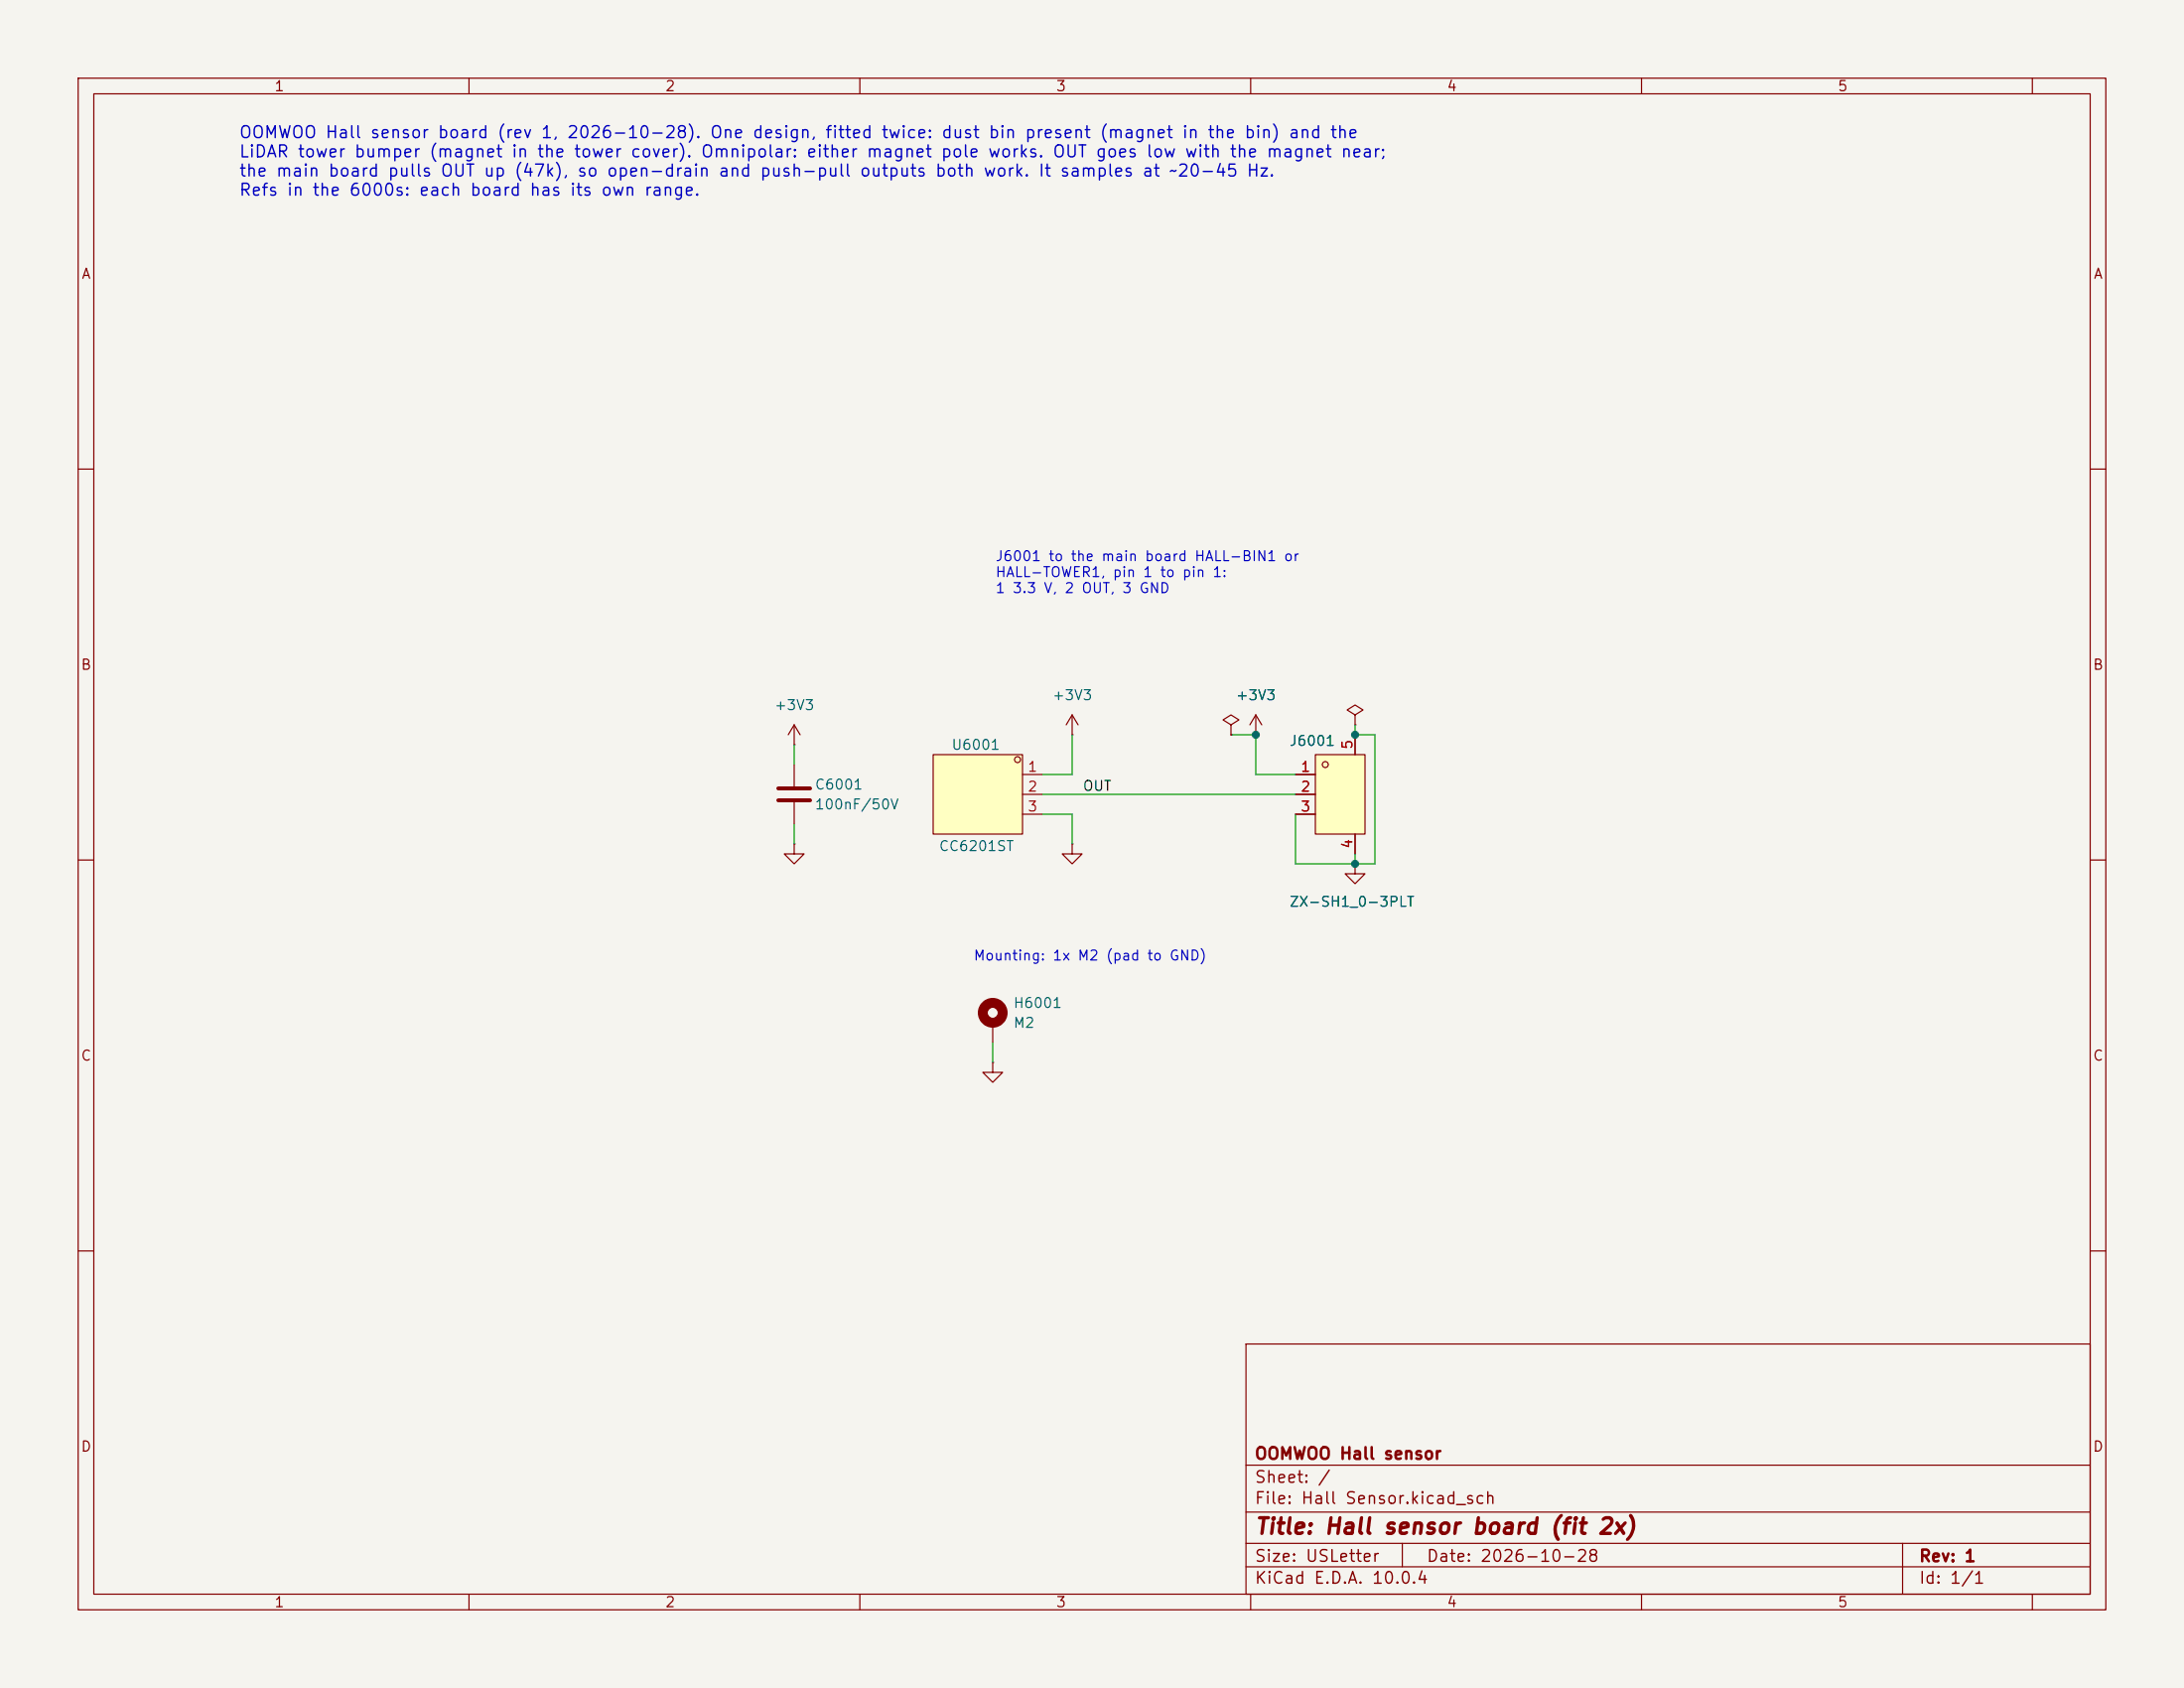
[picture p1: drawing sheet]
(kicad_sch
 (version 20260306)
 (generator "eeschema")
 (generator_version "10.0")
 (paper "USLetter")
 (title_block
  (title "Hall sensor board (fit 2x)")
  (date "2026-10-28")
  (rev "1")
  (company "OOMWOO Hall sensor"))
 (lib_symbols
  (symbol "Device:C"
   (pin_numbers (hide yes))
   (pin_names
    (offset 0.254)) (exclude_from_sim no) (in_bom yes) (on_board yes)
   (in_pos_files yes)
   (duplicate_pin_numbers_are_jumpers no)
   (property "Reference" "C" (at 0.635 2.54 0) (show_name no) (do_not_autoplace no) (effects (font (size 1.27 1.27)) (justify left)))
   (property "Value" "C" (at 0.635 -2.54 0) (show_name no) (do_not_autoplace no) (effects (font (size 1.27 1.27)) (justify left)))
   (property "Footprint" "" (at 0.9652 -3.81 0) (show_name no) (do_not_autoplace no) (hide yes) (effects (font (size 1.27 1.27))))
   (property "Datasheet" "" (at 0 0 0) (show_name no) (do_not_autoplace no) (hide yes) (effects (font (size 1.27 1.27))))
   (property "Description" "Unpolarized capacitor" (at 0 0 0) (show_name no) (do_not_autoplace no) (hide yes) (effects (font (size 1.27 1.27))))
   (symbol "C_0_1"
    (polyline (pts (xy -2.032 0.762) (xy 2.032 0.762)) (stroke (width 0.508) (type default)) (fill (type none)))
    (polyline (pts (xy -2.032 -0.762) (xy 2.032 -0.762)) (stroke (width 0.508) (type default)) (fill (type none))))
   (symbol "C_1_1"
    (pin passive line (at 0 3.81 270) (length 2.794) (name "" (effects (font (size 1.27 1.27)))) (number "1" (effects (font (size 1.27 1.27)))))
    (pin passive line (at 0 -3.81 90) (length 2.794) (name "" (effects (font (size 1.27 1.27)))) (number "2" (effects (font (size 1.27 1.27))))))
   (embedded_fonts no))
  (symbol "JLCImport:CC6201ST"
   (pin_names (hide yes)) (exclude_from_sim no) (in_bom yes) (on_board yes)
   (in_pos_files yes)
   (duplicate_pin_numbers_are_jumpers no)
   (property "Reference" "U" (at 0 7.62 0) (show_name no) (do_not_autoplace no) (effects (font (size 1.27 1.27))))
   (property "Value" "CC6201ST" (at 0 -7.62 0) (show_name no) (do_not_autoplace no) (effects (font (size 1.27 1.27))))
   (property "Footprint" "JLCImport:CC6201ST" (at 0 -10.16 0) (show_name no) (do_not_autoplace no) (hide yes) (effects (font (size 1.27 1.27))))
   (property "Datasheet" "https://www.lcsc.com/datasheet/C285995.pdf" (at 0 -12.7 0) (show_name no) (do_not_autoplace no) (hide yes) (effects (font (size 1.27 1.27))))
   (property "Description" "Omnipolar micropower Hall switch, 2.0-5.0 V, ~45 Hz sampling, output low with a magnet near; TSOT-23-3. Drop-in: TI DRV5032FADBZR (C140921)" (at 0 0 0) (show_name no) (do_not_autoplace no) (hide yes) (effects (font (size 1.27 1.27))))
   (property "Manufacturer" "Cross Chip" (at 0 -15.24 0) (show_name no) (do_not_autoplace no) (hide yes) (effects (font (size 1.27 1.27))))
   (property "Manufacturer Part" "CC6201ST" (at 0 -17.78 0) (show_name no) (do_not_autoplace no) (hide yes) (effects (font (size 1.27 1.27))))
   (property "LCSC" "C285995" (at 0 -20.32 0) (show_name no) (do_not_autoplace no) (hide yes) (effects (font (size 1.27 1.27))))
   (symbol "CC6201ST_0_1"
    (rectangle (start -3.81 5.08) (end 7.62 -5.08) (stroke (width 0) (type default)) (fill (type background)))
    (circle (center -3.17 4.44) (radius 0.38) (stroke (width 0) (type default)) (fill (type none)))
    (pin power_in line (at -6.35 2.54 0) (length 2.54) (name "VDD" (effects (font (size 1.27 1.27)))) (number "1" (effects (font (size 1.27 1.27)))))
    (pin output line (at -6.35 0 0) (length 2.54) (name "VOUT" (effects (font (size 1.27 1.27)))) (number "2" (effects (font (size 1.27 1.27)))))
    (pin power_in line (at -6.35 -2.54 0) (length 2.54) (name "GND" (effects (font (size 1.27 1.27)))) (number "3" (effects (font (size 1.27 1.27))))))
   (embedded_fonts no))
  (symbol "JLCImport:ZX-SH1_0-3PLT"
   (pin_names (hide yes)) (exclude_from_sim no) (in_bom yes) (on_board yes)
   (in_pos_files yes)
   (duplicate_pin_numbers_are_jumpers no)
   (property "Reference" "U" (at 0 12.7 0) (show_name no) (do_not_autoplace no) (effects (font (size 1.27 1.27))))
   (property "Value" "ZX-SH1_0-3PLT" (at 0 -12.7 0) (show_name no) (do_not_autoplace no) (effects (font (size 1.27 1.27))))
   (property "Footprint" "JLCImport:ZX-SH1_0-3PLT" (at 0 -15.24 0) (show_name no) (do_not_autoplace no) (hide yes) (effects (font (size 1.27 1.27))))
   (property "Datasheet" "https://www.lcsc.com/datasheet/C7430452.pdf" (at 0 -17.78 0) (show_name no) (do_not_autoplace no) (hide yes) (effects (font (size 1.27 1.27))))
   (property "Description" "JST SH compatible 1.0 mm 1x3P, SMD vertical (top entry), 2 mounting pads (4, 5)" (at 0 0 0) (show_name no) (do_not_autoplace no) (hide yes) (effects (font (size 1.27 1.27))))
   (property "Manufacturer" "Megastar" (at 0 -20.32 0) (show_name no) (do_not_autoplace no) (hide yes) (effects (font (size 1.27 1.27))))
   (property "Manufacturer Part" "ZX-SH1.0-3PLT" (at 0 -22.86 0) (show_name no) (do_not_autoplace no) (hide yes) (effects (font (size 1.27 1.27))))
   (property "LCSC" "C7430452" (at 0 -25.4 0) (show_name no) (do_not_autoplace no) (hide yes) (effects (font (size 1.27 1.27))))
   (symbol "ZX-SH1_0-3PLT_0_1"
    (rectangle (start -1.27 5.08) (end 5.08 -5.08) (stroke (width 0) (type default)) (fill (type background)))
    (circle (center 0 3.81) (radius 0.38) (stroke (width 0) (type default)) (fill (type none)))
    (pin passive line (at -3.81 2.54 0) (length 2.54) (name "1" (effects (font (size 1.27 1.27)))) (number "1" (effects (font (size 1.27 1.27)))))
    (pin passive line (at -3.81 0 0) (length 2.54) (name "2" (effects (font (size 1.27 1.27)))) (number "2" (effects (font (size 1.27 1.27)))))
    (pin passive line (at -3.81 -2.54 0) (length 2.54) (name "3" (effects (font (size 1.27 1.27)))) (number "3" (effects (font (size 1.27 1.27)))))
    (pin passive line (at 3.81 -7.62 90) (length 2.54) (name "4" (effects (font (size 1.27 1.27)))) (number "4" (effects (font (size 1.27 1.27)))))
    (pin passive line (at 3.81 7.62 270) (length 2.54) (name "5" (effects (font (size 1.27 1.27)))) (number "5" (effects (font (size 1.27 1.27))))))
   (embedded_fonts no))
  (symbol "Mechanical:MountingHole_Pad"
   (pin_numbers (hide yes))
   (pin_names
    (offset 1.016) (hide yes)) (exclude_from_sim no) (in_bom no) (on_board yes)
   (in_pos_files yes)
   (duplicate_pin_numbers_are_jumpers no)
   (property "Reference" "H" (at 0 6.35 0) (show_name no) (do_not_autoplace no) (effects (font (size 1.27 1.27))))
   (property "Value" "MountingHole_Pad" (at 0 4.445 0) (show_name no) (do_not_autoplace no) (effects (font (size 1.27 1.27))))
   (property "Footprint" "" (at 0 0 0) (show_name no) (do_not_autoplace no) (hide yes) (effects (font (size 1.27 1.27))))
   (property "Datasheet" "" (at 0 0 0) (show_name no) (do_not_autoplace no) (hide yes) (effects (font (size 1.27 1.27))))
   (property "Description" "Mounting Hole with connection" (at 0 0 0) (show_name no) (do_not_autoplace no) (hide yes) (effects (font (size 1.27 1.27))))
   (symbol "MountingHole_Pad_0_1"
    (circle (center 0 1.27) (radius 1.27) (stroke (width 1.27) (type default)) (fill (type none))))
   (symbol "MountingHole_Pad_1_1"
    (pin input line (at 0 -2.54 90) (length 2.54) (name "1" (effects (font (size 1.27 1.27)))) (number "1" (effects (font (size 1.27 1.27))))))
   (embedded_fonts no))
  (symbol "power:+3V3"
   (power global)
   (pin_numbers (hide yes))
   (pin_names
    (offset 0) (hide yes)) (exclude_from_sim no) (in_bom yes) (on_board yes)
   (in_pos_files yes)
   (duplicate_pin_numbers_are_jumpers no)
   (property "Reference" "#PWR" (at 0 -3.81 0) (show_name no) (do_not_autoplace no) (hide yes) (effects (font (size 1.27 1.27))))
   (property "Value" "+3V3" (at 0 3.556 0) (show_name no) (do_not_autoplace no) (effects (font (size 1.27 1.27))))
   (property "Footprint" "" (at 0 0 0) (show_name no) (do_not_autoplace no) (hide yes) (effects (font (size 1.27 1.27))))
   (property "Datasheet" "" (at 0 0 0) (show_name no) (do_not_autoplace no) (hide yes) (effects (font (size 1.27 1.27))))
   (property "Description" "Power symbol creates a global label with name \"+3V3\"" (at 0 0 0) (show_name no) (do_not_autoplace no) (hide yes) (effects (font (size 1.27 1.27))))
   (symbol "+3V3_0_1"
    (polyline (pts (xy -0.762 1.27) (xy 0 2.54)) (stroke (width 0) (type default)) (fill (type none)))
    (polyline (pts (xy 0 2.54) (xy 0.762 1.27)) (stroke (width 0) (type default)) (fill (type none)))
    (polyline (pts (xy 0 0) (xy 0 2.54)) (stroke (width 0) (type default)) (fill (type none))))
   (symbol "+3V3_1_1"
    (pin power_in line (at 0 0 90) (length 0) (name "" (effects (font (size 1.27 1.27)))) (number "1" (effects (font (size 1.27 1.27))))))
   (embedded_fonts no))
  (symbol "power:GND"
   (power global)
   (pin_numbers (hide yes))
   (pin_names
    (offset 0) (hide yes)) (exclude_from_sim no) (in_bom yes) (on_board yes)
   (in_pos_files yes)
   (duplicate_pin_numbers_are_jumpers no)
   (property "Reference" "#PWR" (at 0 -6.35 0) (show_name no) (do_not_autoplace no) (hide yes) (effects (font (size 1.27 1.27))))
   (property "Value" "GND" (at 0 -3.81 0) (show_name no) (do_not_autoplace no) (effects (font (size 1.27 1.27))))
   (property "Footprint" "" (at 0 0 0) (show_name no) (do_not_autoplace no) (hide yes) (effects (font (size 1.27 1.27))))
   (property "Datasheet" "" (at 0 0 0) (show_name no) (do_not_autoplace no) (hide yes) (effects (font (size 1.27 1.27))))
   (property "Description" "Power symbol creates a global label with name \"GND\" , ground" (at 0 0 0) (show_name no) (do_not_autoplace no) (hide yes) (effects (font (size 1.27 1.27))))
   (symbol "GND_0_1"
    (polyline (pts (xy 0 0) (xy 0 -1.27) (xy 1.27 -1.27) (xy 0 -2.54) (xy -1.27 -1.27) (xy 0 -1.27)) (stroke (width 0) (type default)) (fill (type none))))
   (symbol "GND_1_1"
    (pin power_in line (at 0 0 270) (length 0) (name "" (effects (font (size 1.27 1.27)))) (number "1" (effects (font (size 1.27 1.27))))))
   (embedded_fonts no))
  (symbol "power:PWR_FLAG"
   (power global)
   (pin_numbers (hide yes))
   (pin_names
    (offset 0) (hide yes)) (exclude_from_sim no) (in_bom yes) (on_board yes)
   (in_pos_files yes)
   (duplicate_pin_numbers_are_jumpers no)
   (property "Reference" "#FLG" (at 0 1.905 0) (show_name no) (do_not_autoplace no) (hide yes) (effects (font (size 1.27 1.27))))
   (property "Value" "PWR_FLAG" (at 0 3.81 0) (show_name no) (do_not_autoplace no) (effects (font (size 1.27 1.27))))
   (property "Footprint" "" (at 0 0 0) (show_name no) (do_not_autoplace no) (hide yes) (effects (font (size 1.27 1.27))))
   (property "Datasheet" "" (at 0 0 0) (show_name no) (do_not_autoplace no) (hide yes) (effects (font (size 1.27 1.27))))
   (property "Description" "Special symbol for telling ERC where power comes from" (at 0 0 0) (show_name no) (do_not_autoplace no) (hide yes) (effects (font (size 1.27 1.27))))
   (symbol "PWR_FLAG_0_0"
    (pin power_out line (at 0 0 90) (length 0) (name "" (effects (font (size 1.27 1.27)))) (number "1" (effects (font (size 1.27 1.27))))))
   (symbol "PWR_FLAG_0_1"
    (polyline (pts (xy 0 0) (xy 0 1.27) (xy -1.016 1.905) (xy 0 2.54) (xy 1.016 1.905) (xy 0 1.27)) (stroke (width 0) (type default)) (fill (type none))))
   (embedded_fonts no)))
 (text "OOMWOO Hall sensor board (rev 1, 2026-10-28). One design, fitted twice: dust bin present (magnet in the bin) and the\nLiDAR tower bumper (magnet in the tower cover). Omnipolar: either magnet pole works. OUT goes low with the magnet near;\nthe main board pulls OUT up (47k), so open-drain and push-pull outputs both work. It samples at ~20-45 Hz.\nRefs in the 6000s: each board has its own range."
  (exclude_from_sim no)
  (at 30.48 25.4 0)
  (effects (font (size 1.524 1.524)) (justify left bottom)))
 (text "J6001 to the main board HALL-BIN1 or\nHALL-TOWER1, pin 1 to pin 1:\n1 3.3 V, 2 OUT, 3 GND"
  (exclude_from_sim no)
  (at 127.254 76.2 0)
  (effects (font (size 1.27 1.27)) (justify left bottom)))
 (text "Mounting: 1x M2 (pad to GND)"
  (exclude_from_sim no)
  (at 124.46 123.19 0)
  (effects (font (size 1.27 1.27)) (justify left bottom)))
 (junction
  (at 173.355 93.98)
  (diameter 0)
  (color 0 0 0 0))
 (junction
  (at 173.355 110.49)
  (diameter 0)
  (color 0 0 0 0))
 (junction
  (at 160.655 93.98)
  (diameter 0)
  (color 0 0 0 0))
 (wire
  (pts (xy 101.6 105.41) (xy 101.6 107.95))
  (stroke (width 0) (type default)))
 (wire
  (pts (xy 165.735 99.06) (xy 160.655 99.06))
  (stroke (width 0) (type default)))
 (wire
  (pts (xy 101.6 97.79) (xy 101.6 95.25))
  (stroke (width 0) (type default)))
 (wire
  (pts (xy 175.895 110.49) (xy 173.355 110.49))
  (stroke (width 0) (type default)))
 (wire
  (pts (xy 127 133.35) (xy 127 135.89))
  (stroke (width 0) (type default)))
 (wire
  (pts (xy 173.355 93.98) (xy 173.355 92.71))
  (stroke (width 0) (type default)))
 (wire
  (pts (xy 175.895 93.98) (xy 175.895 110.49))
  (stroke (width 0) (type default)))
 (wire
  (pts (xy 137.16 99.06) (xy 137.16 93.98))
  (stroke (width 0) (type default)))
 (wire
  (pts (xy 133.35 99.06) (xy 137.16 99.06))
  (stroke (width 0) (type default)))
 (wire
  (pts (xy 137.16 107.95) (xy 137.16 104.14))
  (stroke (width 0) (type default)))
 (wire
  (pts (xy 173.355 93.98) (xy 175.895 93.98))
  (stroke (width 0) (type default)))
 (wire
  (pts (xy 165.735 110.49) (xy 173.355 110.49))
  (stroke (width 0) (type default)))
 (wire
  (pts (xy 165.735 104.14) (xy 165.735 110.49))
  (stroke (width 0) (type default)))
 (wire
  (pts (xy 160.655 93.98) (xy 160.655 99.06))
  (stroke (width 0) (type default)))
 (wire
  (pts (xy 173.355 109.22) (xy 173.355 110.49))
  (stroke (width 0) (type default)))
 (wire
  (pts (xy 160.655 93.98) (xy 157.48 93.98))
  (stroke (width 0) (type default)))
 (wire
  (pts (xy 137.16 104.14) (xy 133.35 104.14))
  (stroke (width 0) (type default)))
 (wire
  (pts (xy 133.35 101.6) (xy 165.735 101.6))
  (stroke (width 0) (type default)))
 (label "OUT"
  (at 138.43 101.6 0)
  (effects (font (size 1.27 1.27)) (justify left bottom)))
 (symbol
  (lib_id "power:+3V3")
  (at 160.655 93.98 0)
  (mirror y)
  (unit 1)
  (body_style 1)
  (exclude_from_sim no)
  (in_bom yes)
  (on_board yes)
  (in_pos_files yes)
  (dnp no)
  (property "Reference" "#PWR6005" (at 160.655 93.98 0) (hide yes) (show_name no) (do_not_autoplace no) (effects (font (size 1.27 1.27))))
  (property "Value" "+3V3" (at 160.655 88.9 0) (show_name no) (do_not_autoplace no) (effects (font (size 1.27 1.27))))
  (property "Footprint" "" (at 160.655 93.98 0) (hide yes) (show_name no) (do_not_autoplace no) (effects (font (size 1.27 1.27))))
  (property "Datasheet" "" (at 160.655 93.98 0) (hide yes) (show_name no) (do_not_autoplace no) (effects (font (size 1.27 1.27))))
  (property "Description" "" (at 160.655 93.98 0) (hide yes) (show_name no) (do_not_autoplace no) (effects (font (size 1.27 1.27))))
  (pin "1"))
 (symbol
  (lib_id "power:PWR_FLAG")
  (at 173.355 92.71 0)
  (mirror y)
  (unit 1)
  (body_style 1)
  (exclude_from_sim no)
  (in_bom yes)
  (on_board yes)
  (in_pos_files yes)
  (dnp no)
  (property "Reference" "#FLG6004" (at 173.355 92.71 0) (hide yes) (show_name no) (do_not_autoplace no) (effects (font (size 1.27 1.27))))
  (property "Value" "PWR_FLAG" (at 173.355 88.9 0) (hide yes) (show_name no) (do_not_autoplace no) (effects (font (size 1.27 1.27))))
  (property "Footprint" "" (at 173.355 92.71 0) (hide yes) (show_name no) (do_not_autoplace no) (effects (font (size 1.27 1.27))))
  (property "Datasheet" "" (at 173.355 92.71 0) (hide yes) (show_name no) (do_not_autoplace no) (effects (font (size 1.27 1.27))))
  (property "Description" "" (at 173.355 92.71 0) (hide yes) (show_name no) (do_not_autoplace no) (effects (font (size 1.27 1.27))))
  (pin "1"))
 (symbol
  (lib_id "Device:C")
  (at 101.6 101.6 0)
  (unit 1)
  (body_style 1)
  (exclude_from_sim no)
  (in_bom yes)
  (on_board yes)
  (in_pos_files yes)
  (dnp no)
  (property "Reference" "C6001" (at 104.14 100.33 0) (show_name no) (do_not_autoplace no) (effects (font (size 1.27 1.27)) (justify left)))
  (property "Value" "100nF/50V" (at 104.14 102.87 0) (show_name no) (do_not_autoplace no) (effects (font (size 1.27 1.27)) (justify left)))
  (property "Footprint" "Capacitor_SMD:C_0603_1608Metric" (at 101.6 101.6 0) (hide yes) (show_name no) (do_not_autoplace no) (effects (font (size 1.27 1.27))))
  (property "Datasheet" "" (at 101.6 101.6 0) (hide yes) (show_name no) (do_not_autoplace no) (effects (font (size 1.27 1.27))))
  (property "Description" "Hall switch bypass, at U6001" (at 101.6 101.6 0) (hide yes) (show_name no) (do_not_autoplace no) (effects (font (size 1.27 1.27))))
  (property "LCSC" "C1591" (at 101.6 101.6 0) (hide yes) (show_name no) (do_not_autoplace no) (effects (font (size 1.27 1.27))))
  (pin "1")
  (pin "2"))
 (symbol
  (lib_id "power:GND")
  (at 173.355 110.49 0)
  (mirror y)
  (unit 1)
  (body_style 1)
  (exclude_from_sim no)
  (in_bom yes)
  (on_board yes)
  (in_pos_files yes)
  (dnp no)
  (property "Reference" "#PWR6002" (at 173.355 110.49 0) (hide yes) (show_name no) (do_not_autoplace no) (effects (font (size 1.27 1.27))))
  (property "Value" "GND" (at 173.355 115.57 0) (hide yes) (show_name no) (do_not_autoplace no) (effects (font (size 1.27 1.27))))
  (property "Footprint" "" (at 173.355 110.49 0) (hide yes) (show_name no) (do_not_autoplace no) (effects (font (size 1.27 1.27))))
  (property "Datasheet" "" (at 173.355 110.49 0) (hide yes) (show_name no) (do_not_autoplace no) (effects (font (size 1.27 1.27))))
  (property "Description" "" (at 173.355 110.49 0) (hide yes) (show_name no) (do_not_autoplace no) (effects (font (size 1.27 1.27))))
  (pin "1"))
 (symbol
  (lib_id "power:GND")
  (at 101.6 107.95 0)
  (unit 1)
  (body_style 1)
  (exclude_from_sim no)
  (in_bom yes)
  (on_board yes)
  (in_pos_files yes)
  (dnp no)
  (property "Reference" "#PWR6010" (at 101.6 107.95 0) (hide yes) (show_name no) (do_not_autoplace no) (effects (font (size 1.27 1.27))))
  (property "Value" "GND" (at 101.6 113.03 0) (hide yes) (show_name no) (do_not_autoplace no) (effects (font (size 1.27 1.27))))
  (property "Footprint" "" (at 101.6 107.95 0) (hide yes) (show_name no) (do_not_autoplace no) (effects (font (size 1.27 1.27))))
  (property "Datasheet" "" (at 101.6 107.95 0) (hide yes) (show_name no) (do_not_autoplace no) (effects (font (size 1.27 1.27))))
  (property "Description" "" (at 101.6 107.95 0) (hide yes) (show_name no) (do_not_autoplace no) (effects (font (size 1.27 1.27))))
  (pin "1"))
 (symbol
  (lib_id "power:+3V3")
  (at 101.6 95.25 0)
  (unit 1)
  (body_style 1)
  (exclude_from_sim no)
  (in_bom yes)
  (on_board yes)
  (in_pos_files yes)
  (dnp no)
  (property "Reference" "#PWR6009" (at 101.6 95.25 0) (hide yes) (show_name no) (do_not_autoplace no) (effects (font (size 1.27 1.27))))
  (property "Value" "+3V3" (at 101.6 90.17 0) (show_name no) (do_not_autoplace no) (effects (font (size 1.27 1.27))))
  (property "Footprint" "" (at 101.6 95.25 0) (hide yes) (show_name no) (do_not_autoplace no) (effects (font (size 1.27 1.27))))
  (property "Datasheet" "" (at 101.6 95.25 0) (hide yes) (show_name no) (do_not_autoplace no) (effects (font (size 1.27 1.27))))
  (property "Description" "" (at 101.6 95.25 0) (hide yes) (show_name no) (do_not_autoplace no) (effects (font (size 1.27 1.27))))
  (pin "1"))
 (symbol
  (lib_id "power:PWR_FLAG")
  (at 157.48 93.98 0)
  (mirror y)
  (unit 1)
  (body_style 1)
  (exclude_from_sim no)
  (in_bom yes)
  (on_board yes)
  (in_pos_files yes)
  (dnp no)
  (property "Reference" "#FLG6006" (at 157.48 93.98 0) (hide yes) (show_name no) (do_not_autoplace no) (effects (font (size 1.27 1.27))))
  (property "Value" "PWR_FLAG" (at 157.48 90.17 0) (hide yes) (show_name no) (do_not_autoplace no) (effects (font (size 1.27 1.27))))
  (property "Footprint" "" (at 157.48 93.98 0) (hide yes) (show_name no) (do_not_autoplace no) (effects (font (size 1.27 1.27))))
  (property "Datasheet" "" (at 157.48 93.98 0) (hide yes) (show_name no) (do_not_autoplace no) (effects (font (size 1.27 1.27))))
  (property "Description" "" (at 157.48 93.98 0) (hide yes) (show_name no) (do_not_autoplace no) (effects (font (size 1.27 1.27))))
  (pin "1"))
 (symbol
  (lib_id "JLCImport:ZX-SH1_0-3PLT")
  (at 169.545 101.6 0)
  (unit 1)
  (body_style 1)
  (exclude_from_sim no)
  (in_bom yes)
  (on_board yes)
  (in_pos_files yes)
  (dnp no)
  (property "Reference" "J6001" (at 164.846 94.742 0) (show_name no) (do_not_autoplace no) (effects (font (size 1.27 1.27)) (justify left)))
  (property "Value" "ZX-SH1_0-3PLT" (at 164.846 115.316 0) (show_name no) (do_not_autoplace no) (effects (font (size 1.27 1.27)) (justify left)))
  (property "Footprint" "JLCImport:ZX-SH1_0-3PLT" (at 169.545 101.6 0) (hide yes) (show_name no) (do_not_autoplace no) (effects (font (size 1.27 1.27))))
  (property "Datasheet" "https://www.lcsc.com/datasheet/C7430452.pdf" (at 169.545 101.6 0) (hide yes) (show_name no) (do_not_autoplace no) (effects (font (size 1.27 1.27))))
  (property "Description" "JST SH compatible 1.0 mm 1x3P, SMD vertical, to the main board" (at 169.545 101.6 0) (hide yes) (show_name no) (do_not_autoplace no) (effects (font (size 1.27 1.27))))
  (property "LCSC" "C7430452" (at 169.545 101.6 0) (hide yes) (show_name no) (do_not_autoplace no) (effects (font (size 1.27 1.27))))
  (property "Manufacturer" "Megastar" (at 169.545 101.6 0) (hide yes) (show_name no) (do_not_autoplace no) (effects (font (size 1.27 1.27))))
  (property "Manufacturer Part" "ZX-SH1.0-3PLT" (at 169.545 101.6 0) (hide yes) (show_name no) (do_not_autoplace no) (effects (font (size 1.27 1.27))))
  (pin "1")
  (pin "2")
  (pin "3")
  (pin "4")
  (pin "5"))
 (symbol
  (lib_id "power:GND")
  (at 127 135.89 0)
  (unit 1)
  (body_style 1)
  (exclude_from_sim no)
  (in_bom yes)
  (on_board yes)
  (in_pos_files yes)
  (dnp no)
  (property "Reference" "#PWR6011" (at 127 135.89 0) (hide yes) (show_name no) (do_not_autoplace no) (effects (font (size 1.27 1.27))))
  (property "Value" "GND" (at 127 140.97 0) (hide yes) (show_name no) (do_not_autoplace no) (effects (font (size 1.27 1.27))))
  (property "Footprint" "" (at 127 135.89 0) (hide yes) (show_name no) (do_not_autoplace no) (effects (font (size 1.27 1.27))))
  (property "Datasheet" "" (at 127 135.89 0) (hide yes) (show_name no) (do_not_autoplace no) (effects (font (size 1.27 1.27))))
  (property "Description" "" (at 127 135.89 0) (hide yes) (show_name no) (do_not_autoplace no) (effects (font (size 1.27 1.27))))
  (pin "1"))
 (symbol
  (lib_id "Mechanical:MountingHole_Pad")
  (at 127 130.81 0)
  (unit 1)
  (body_style 1)
  (exclude_from_sim no)
  (in_bom no)
  (on_board yes)
  (in_pos_files no)
  (dnp no)
  (property "Reference" "H6001" (at 129.54 128.27 0) (show_name no) (do_not_autoplace no) (effects (font (size 1.27 1.27)) (justify left)))
  (property "Value" "M2" (at 129.54 130.81 0) (show_name no) (do_not_autoplace no) (effects (font (size 1.27 1.27)) (justify left)))
  (property "Footprint" "MountingHole:MountingHole_2.2mm_M2_Pad" (at 127 130.81 0) (hide yes) (show_name no) (do_not_autoplace no) (effects (font (size 1.27 1.27))))
  (property "Datasheet" "" (at 127 130.81 0) (hide yes) (show_name no) (do_not_autoplace no) (effects (font (size 1.27 1.27))))
  (property "Description" "M2 mounting hole, plated pad to GND" (at 127 130.81 0) (hide yes) (show_name no) (do_not_autoplace no) (effects (font (size 1.27 1.27))))
  (pin "1"))
 (symbol
  (lib_id "JLCImport:CC6201ST")
  (at 127 101.6 0)
  (mirror y)
  (unit 1)
  (body_style 1)
  (exclude_from_sim no)
  (in_bom yes)
  (on_board yes)
  (in_pos_files yes)
  (dnp no)
  (property "Reference" "U6001" (at 128.016 95.25 0) (show_name no) (do_not_autoplace no) (effects (font (size 1.27 1.27)) (justify left)))
  (property "Value" "CC6201ST" (at 129.794 108.204 0) (show_name no) (do_not_autoplace no) (effects (font (size 1.27 1.27)) (justify left)))
  (property "Footprint" "JLCImport:CC6201ST" (at 127 101.6 0) (hide yes) (show_name no) (do_not_autoplace no) (effects (font (size 1.27 1.27))))
  (property "Datasheet" "https://www.lcsc.com/datasheet/C285995.pdf" (at 127 101.6 0) (hide yes) (show_name no) (do_not_autoplace no) (effects (font (size 1.27 1.27))))
  (property "Description" "Omnipolar micropower Hall switch, output low near either magnet pole. Drop-in: TI DRV5032FADBZR (C140921)" (at 127 101.6 0) (hide yes) (show_name no) (do_not_autoplace no) (effects (font (size 1.27 1.27))))
  (property "LCSC" "C285995" (at 127 101.6 0) (hide yes) (show_name no) (do_not_autoplace no) (effects (font (size 1.27 1.27))))
  (pin "1")
  (pin "2")
  (pin "3"))
 (symbol
  (lib_id "power:GND")
  (at 137.16 107.95 0)
  (unit 1)
  (body_style 1)
  (exclude_from_sim no)
  (in_bom yes)
  (on_board yes)
  (in_pos_files yes)
  (dnp no)
  (property "Reference" "#PWR6007" (at 137.16 107.95 90) (hide yes) (show_name no) (do_not_autoplace no) (effects (font (size 1.27 1.27))))
  (property "Value" "GND" (at 137.16 113.03 90) (hide yes) (show_name no) (do_not_autoplace no) (effects (font (size 1.27 1.27)) (justify left)))
  (property "Footprint" "" (at 137.16 107.95 0) (hide yes) (show_name no) (do_not_autoplace no) (effects (font (size 1.27 1.27))))
  (property "Datasheet" "" (at 137.16 107.95 0) (hide yes) (show_name no) (do_not_autoplace no) (effects (font (size 1.27 1.27))))
  (property "Description" "" (at 137.16 107.95 0) (hide yes) (show_name no) (do_not_autoplace no) (effects (font (size 1.27 1.27))))
  (pin "1"))
 (symbol
  (lib_id "power:+3V3")
  (at 137.16 93.98 0)
  (unit 1)
  (body_style 1)
  (exclude_from_sim no)
  (in_bom yes)
  (on_board yes)
  (in_pos_files yes)
  (dnp no)
  (property "Reference" "#PWR6008" (at 137.16 93.98 0) (hide yes) (show_name no) (do_not_autoplace no) (effects (font (size 1.27 1.27))))
  (property "Value" "+3V3" (at 137.16 88.9 0) (show_name no) (do_not_autoplace no) (effects (font (size 1.27 1.27))))
  (property "Footprint" "" (at 137.16 93.98 0) (hide yes) (show_name no) (do_not_autoplace no) (effects (font (size 1.27 1.27))))
  (property "Datasheet" "" (at 137.16 93.98 0) (hide yes) (show_name no) (do_not_autoplace no) (effects (font (size 1.27 1.27))))
  (property "Description" "" (at 137.16 93.98 0) (hide yes) (show_name no) (do_not_autoplace no) (effects (font (size 1.27 1.27))))
  (pin "1"))
 (sheet_instances
  (path ""
   (page "1")))
 (embedded_fonts no))
